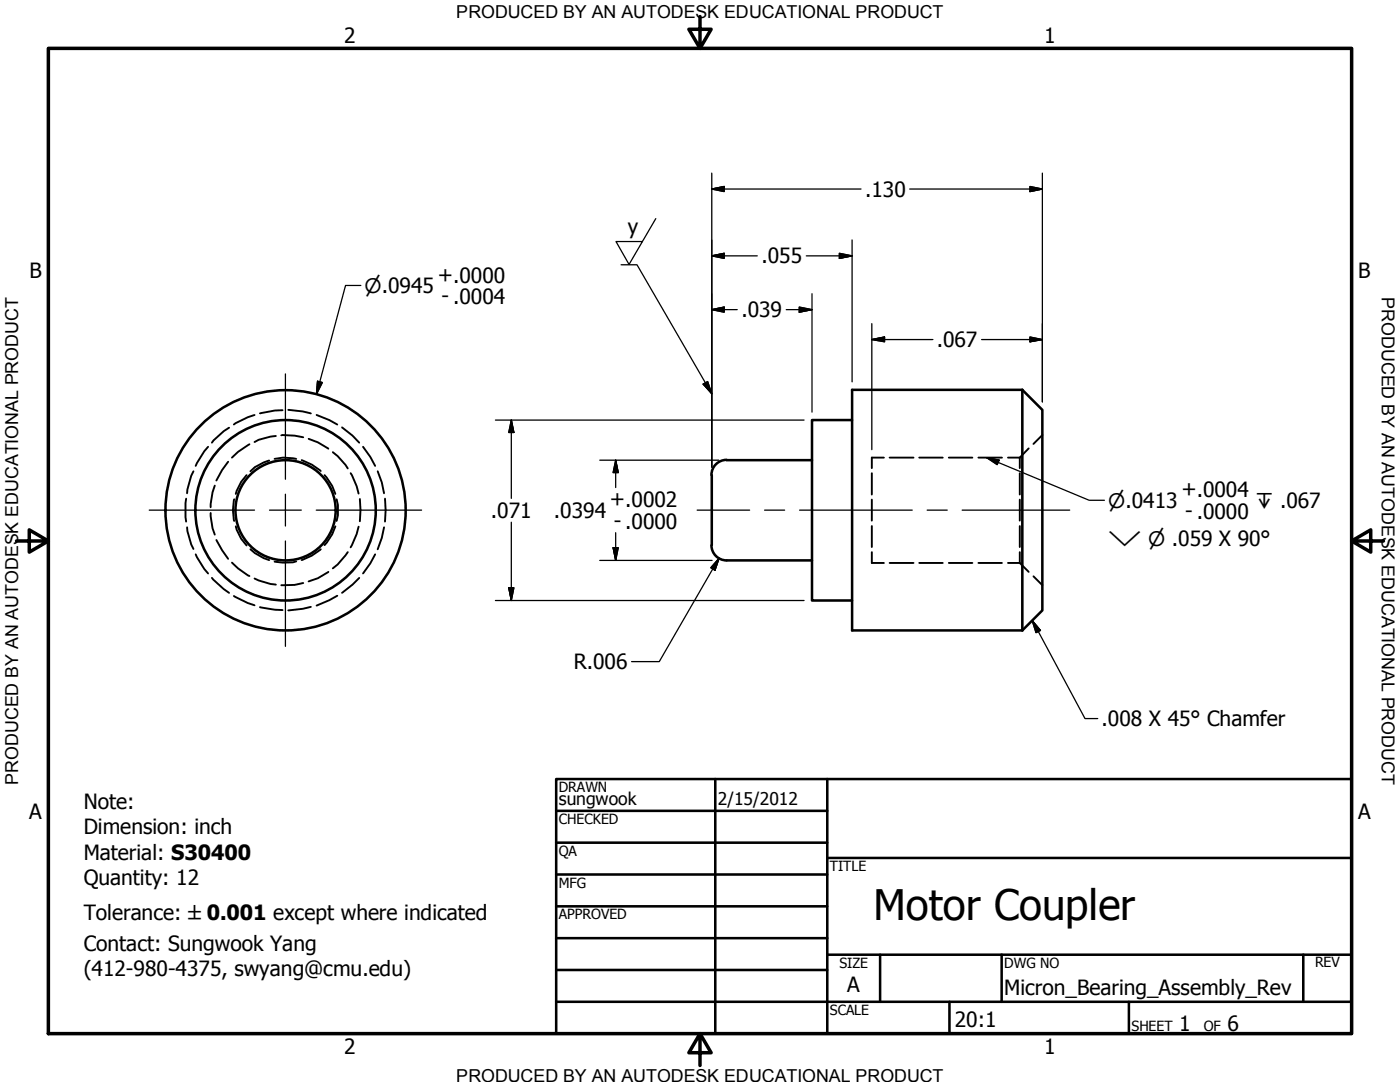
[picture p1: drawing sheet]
<svg xmlns="http://www.w3.org/2000/svg" width="279mm" height="216mm" viewBox="0 0 279 216" stroke-linecap="round" stroke-linejoin="round" font-family="sans-serif">
<!-- layer: Hidden (ANSI) -->
<g fill="none" stroke="#000" stroke-width=".38">
<path d="M37.1 99.5l-.1 .9 .1 3.7M38.6 94l-.4 .9-.8 2.8-.1 .7M41.5 89.2l-.7 .8-1.7 3M42.9 96.9l-.5 1.3-.4 3M45.5 92.1l-1.2 1.7-1.1 2.1M45.7 85.3l-1.1 .7-2.3 2.3M46.7 99.6a9.3 9.3 0 0 0 0 4.3M49.2 94.8l-1.1 1.3-1 2.5M49.8 88.6l-2.3 1.6-1.2 1.1M50.8 82.8l-1.3 .4-2.8 1.5M53.7 91.9l-1.1 .4-1.7 .9-.9 .8M54.8 91.6l1.7-.3 2.6 .3"/>
<path d="M55.1 87l-1.1 .1-2.4 .7-.8 .4M56.1 86.9h2.7l1.7 .3M56.4 81.9h-1.5l-3 .6M57.5 81.8l3 .3 1.5 .4M60.2 91.8a10.6 10.6 0 0 1 3.8 2.2M61.6 87.6l1.8 .7 2.1 1.2M63.2 82.8l2.5 1 1.6 .9M64.8 94.8l1.5 2.2 .6 1.6M66.4 90.2l1 .8 2 2.5M67.2 99.6l.2 1.2v2l-.2 1.1M68.3 85.3l2.1 1.6 1.3 1.4M70 94.4l1.2 2.6 .4 1.5"/>
<path d="M71.8 99.6l.1 2.2-.1 2.2M72.5 89.2l1.4 2 1 1.8M75.4 94l.8 2.3 .4 2.1M76.8 99.5l.2 2.3-.2 2.3M174 94.4v4.3M174 99.7v4.2M176.4 91.3h-2.4v2.1M177.5 91.3h4.8M183.5 91.3h4.7M189.4 91.3h4.7M195.3 91.3h4.7M201.2 91.3h2.3"/>
<path d="M203.5 91.3v2.1M203.5 94.4v4.3M203.5 99.7v4.2M205.3 89.5l-1.8 1.8M208 86.8l-1.8 1.8M37.3 105.2l.1 .8 .8 2.6 .4 .9M39.1 110.6l1.7 2.9 .7 .9M42 102.4l.4 3 .5 1.3M42.3 115.3l2.3 2.2 1.1 .8M43.2 107.8l1.1 2 1.2 1.7M46.3 112.3l1.2 1.1 2.3 1.5M46.7 118.9l2.8 1.4 1.3 .5"/>
<path d="M47.1 105l.1 .7 .9 1.8 1.1 1.3M50 109.6l.9 .8 1.7 1 1.1 .4M50.8 115.4l3.2 1.1 1.1 .1M59.1 112l-.6 .2-2 .1-1.7-.2M60.5 116.3l-1.7 .4-2.7 .1M64 109.6a10.6 10.6 0 0 1-3.8 2.2M65.5 114.1l-2.1 1.3-1.8 .6M66.9 105l-.6 1.6-1.5 2.2M67.3 118.9l-1.6 .9-2.5 1M69.4 110.2l-2 2.4-1 .8M71.6 105.1l-.4 1.5-1.2 2.6M71.7 115.3l-1.3 1.3-2.1 1.7"/>
<path d="M74.9 110.6l-1 1.8-1.4 2M76.6 105.2l-.4 2.1-.8 2.3M174 105v4.2M174 110.2v2.1h2.4M177.5 112.3h4.8M183.5 112.3h4.7M189.4 112.3h4.7M195.3 112.3h4.7M201.2 112.3h2.3M203.5 105v4.2M203.5 110.2v2.1M203.5 112.3l1.8 1.8"/>
<path d="M206.2 115l1.8 1.8M51.9 121.2l3 .5h1.5M62 121.1l-1.5 .4-3 .3"/>
</g>
<!-- layer: Visible (ANSI) -->
<g fill="none" stroke="#000" stroke-width=".51">
<path d="M204 77.8l4 4v40l-4 4M204 77.8v48M204 77.8h-33.9v48h33.9M142 94.8v14M145 91.8a3 3 0 0 0-3 3M145 91.8h17.1M170.1 83.8h-8v36h8M142 108.8a3 3 0 0 0 3 3M145 111.8h17.1"/>
<circle cx="57" cy="101.8" r="10"/>
<circle cx="57" cy="101.8" r="18"/>
<circle cx="57" cy="101.8" r="24"/>
</g>
<!-- layer: Border (ANSI) -->
<path d="M9.7 9.7h260v196.5h-260zM139.7 3.3v6.4l-2.2-3.9h4.4l-2.2 3.9M3.3 107.9h6.4l-3.9-2.2v4.5l3.9-2.3M269.7 107.9l3.9 2.3v-4.5l-3.9 2.2h6.4M139.7 206.2l2.2 3.9h-4.4l2.2-3.9v6.4" fill="none" stroke="#000" stroke-width=".7"/>
<!-- layer: Title (ANSI) -->
<g fill="none" stroke="#000" stroke-width=".51">
<path d="M111 155.4h158.7v50.8h-158.7zM142.7 155.4v50.8M165.1 155.4v50.8M111 161.8h54.1M111 168.1h54.1M111 174.5h54.1M165.1 171.2h104.6M111 180.8h54.1M111 187.2h54.1M111 193.5h54.1M111 199.9h158.7M165.1 190.5h104.6"/>
<path d="M175.6 190.5v9.4M189.5 199.9v6.3M199.9 190.5v9.4M225.3 199.9v6.3M260.1 190.5v9.4"/>
</g>
<!-- layer: Dimension (ANSI) -->
<g fill="none" stroke="#000" stroke-width=".25">
<path d="M142 37.7l2.5-.5v1zM142 37.7h29.8M142 34.5v58.7M181.5 37.7h26.5M205.5 37.2l2.5 .5-2.5 .5zM208 34.5v45.7M72 57h-3l-5.8 21.6M142 51.1l2.5-.6v1.1zM142 51.1h9.1M160.9 51.1h9.2M162.1 58.6v23.6M167.5 50.5l2.6 .6-2.6 .5z"/>
<path d="M170.1 47.9v28.3M63.4 76.1l.9 .2-1.1 2.3zM142 61.8l2.5-.5v1zM142 61.8h5.1M156.9 61.8h5.2M159.5 61.3l2.6 .5-2.6 .5zM174 67.8l2.5-.6v1zM174 67.8h12.2M174 64.6v25.1M195.9 67.8h12.1M205.5 67.2l2.5 .6-2.5 .4zM98.9 83.8h61.6"/>
<path d="M102 83.8l.6 2.5h-1.1zM102 83.8v15.6M119.7 91.8h23.7M122.9 91.8l.5 2.5h-1zM122.9 91.8v5.5M98.9 119.8h61.6M101.5 117.3h1.1l-.6 2.5zM102 104.2v15.6M119.7 111.8h22.4M122.4 109.3h1l-.5 2.5zM122.9 106.3v5.5M143.5 111.4l-.8 2.4-.8-.5z"/>
<path d="M143.5 111.4l-11.9 20.6h-5.6"/>
</g>
<g fill="#000" stroke="#000" stroke-width=".25">
<path d="M142 37.7l2.5-.5zM142 37.7l2.5-.5v1zM205.5 38.2l2.5-.5zM205.5 37.2l2.5 .5-2.5 .5zM142 51.1l2.5-.6zM142 51.1l2.5-.6v1.1zM167.5 51.6l2.6-.5zM167.5 50.5l2.6 .6-2.6 .5zM63.4 76.1l-.2 2.5zM63.4 76.1l.9 .2-1.1 2.3zM142 61.8l2.5-.5zM142 61.8l2.5-.5v1z"/>
<path d="M159.5 62.3l2.6-.5zM159.5 61.3l2.6 .5-2.6 .5zM174 67.8l2.5-.6zM174 67.8l2.5-.6v1zM205.5 68.2l2.5-.4zM205.5 67.2l2.5 .6-2.5 .4zM102 83.8l.6 2.5zM102 83.8l.6 2.5h-1.1zM122.9 91.8l.5 2.5zM122.9 91.8l.5 2.5h-1zM101.5 117.3l.5 2.5zM101.5 117.3h1.1l-.6 2.5z"/>
<path d="M122.4 109.3l.5 2.5zM122.4 109.3h1l-.5 2.5zM143.5 111.4l-.8 2.4zM143.5 111.4l-.8 2.4-.8-.5z"/>
</g>
<!-- layer: Symbol (ANSI) -->
<path d="M124 52.8h3.1l14.9 25.7M130.9 43.6l-5.4 9.2-2.6-4.6h5.3M140.3 76.6l.9-.5 .8 2.4zM196.9 91.3l2.5 .5-.4 .9zM196.9 91.3l20.5 8.5h3M206 123.8l1.6 2-.8 .4zM206 123.8l10.5 19.6h2.6" fill="none" stroke="#000" stroke-width=".25"/>
<path d="M140.3 76.6l1.7 1.9zM140.3 76.6l.9-.5 .8 2.4zM196.9 91.3l2.5 .5zM196.9 91.3l2.5 .5-.4 .9zM206 123.8l1.6 2zM206 123.8l1.6 2-.8 .4z" fill="#000" stroke="#000" stroke-width=".25"/>
<!-- layer: Center Mark (ANSI) -->
<path d="M57 74.6v21M57 98.6v6.4M29.8 101.8h21M53.8 101.8h6.3M57 107.9v21.1M63.1 101.8h21" fill="none" stroke="#000" stroke-width=".25"/>
<!-- layer: Centerline (ANSI) -->
<path d="M139.1 101.8h10.5M152.6 101.8h4M159.6 101.8h22.5M185 101.8h4M192 101.8h21.5" fill="none" stroke="#000" stroke-width=".25"/>
<text font-size="8.4" x="174.3" y="183.6">Motor Coupler</text>
<g font-size="4.2">
<text x="68.7" y="8.6">2</text>
<text x="208.4" y="8.6">1</text>
<text x="172.7" y="39.2">.130</text>
<text x="125.3" y="46.7">y</text>
<text x="152" y="52.6">.055</text>
<text x="5.9" y="55.5">B</text>
<text x="87.4" y="56.2">+.0000</text>
<text x="271.1" y="55.5">B</text>
<text x="88.1" y="60.5">- .0004</text>
<text x="148" y="63.3">.039</text>
<text x="186.9" y="69.3">.067</text>
<text x="121.7" y="101">+.0002</text>
<text x="235.8" y="99.1">+.0004</text>
<text x="98" y="103.3">.071</text>
<text x="110.6" y="103.4">.0394</text>
<text x="122.5" y="105.3">- .0000</text>
<text x="236.5" y="103.3">- .0000</text>
<text x="114.5" y="133.5">R.006</text>
<text x="219.8" y="144.9">.008 X 45° Chamfer</text>
<text x="16.7" y="161.5">Note:</text>
<text x="5.8" y="163.4">A</text>
<text x="16.7" y="166.5">Dimension: inch</text>
<text x="271" y="163.4">A</text>
<text x="16.7" y="171.5">Material: S30400</text>
<text x="16.7" y="176.5">Quantity: 12</text>
<text x="16.7" y="183.6">Tolerance: ±0.001 except where indicated</text>
<text x="16.7" y="189.8">Contact: Sungwook Yang</text>
<text x="16.7" y="194.8">(412-980-4375, swyang@cmu.edu)</text>
<text x="169.1" y="198">A</text>
<text x="200.4" y="198.5">Micron_Bearing_Assembly_Rev</text>
<text x="190.6" y="204.9">20:1</text>
<text x="235.3" y="205.7">1</text>
<text x="245" y="205.7">6</text>
<text x="68.7" y="210.3">2</text>
<text x="208.4" y="210.3">1</text>
</g>
<g font-size="4">
<text x="72.8" y="58.5">⌀.0945</text>
<text x="221.2" y="101.3">⌀.0413</text>
<text x="250.6" y="101.3">↧ .067</text>
<text x="221.2" y="109">⌵ ⌀ .059 X 90°</text>
</g>
<g font-size="3.6">
<text x="91.1" y="3.6">PRODUCED BY AN AUTODESK EDUCATIONAL PRODUCT</text>
<text x="275.8" y="59.3" transform="rotate(90 275.8 59.3)">PRODUCED BY AN AUTODESK EDUCATIONAL PRODUCT</text>
<text x="3.6" y="156.6" transform="rotate(-90 3.6 156.6)">PRODUCED BY AN AUTODESK EDUCATIONAL PRODUCT</text>
<text x="91.1" y="215.9">PRODUCED BY AN AUTODESK EDUCATIONAL PRODUCT</text>
</g>
<g font-size="3.5">
<text x="111.5" y="160.6">sungwook</text>
<text x="143.3" y="160.7">2/15/2012</text>
</g>
<g font-size="2.8">
<text x="111.5" y="158">DRAWN</text>
<text x="111.5" y="164.4">CHECKED</text>
<text x="111.5" y="170.8">QA</text>
<text x="165.6" y="173.7">TITLE</text>
<text x="111.5" y="177.1">MFG</text>
<text x="111.5" y="183.5">APPROVED</text>
<text x="167.5" y="193.1">SIZE</text>
<text x="200.4" y="193.1">DWG NO</text>
<text x="262.4" y="193">REV</text>
<text x="165.6" y="202.5">SCALE</text>
<text x="225.8" y="205.7">SHEET</text>
<text x="240.2" y="205.7">OF</text>
</g>
</svg>
